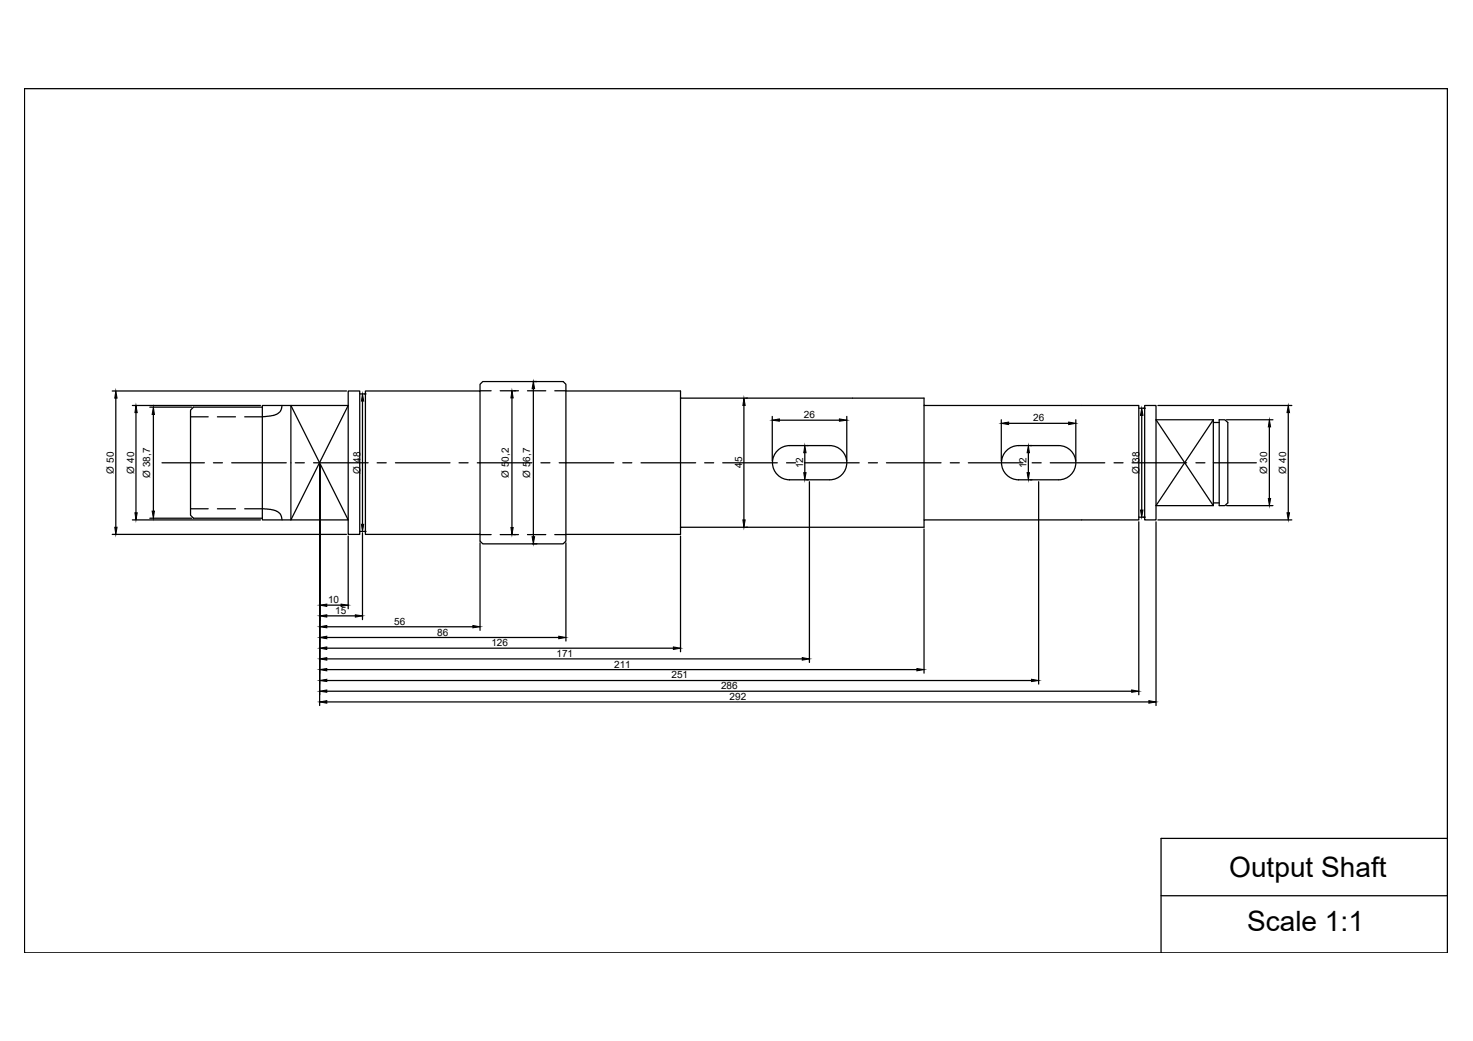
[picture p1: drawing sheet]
<svg xmlns="http://www.w3.org/2000/svg" width="297mm" height="210mm" viewBox="0 0 297 210" stroke-linecap="round" stroke-linejoin="round" font-family="sans-serif">
<!-- layer: Center Lines -->
<g fill="none" stroke="#000" stroke-width=".25">
<path d="M32.7 93.3h8.5M43 93.3h1.9M46.7 93.3h11M59.5 93.3h1.9M63.2 93.3h11M76.1 93.3h1.8M79.7 93.3h11M92.6 93.3h1.8M96.3 93.3h11M109.1 93.3h1.8M112.8 93.3h11M125.6 93.3h1.8"/>
<path d="M129.3 93.3h11M142.1 93.3h1.8M145.7 93.3h11M158.6 93.3h1.8M162.2 93.3h11.1M175.1 93.3h1.8M178.8 93.3h11M191.6 93.3h1.8M195.3 93.3h11M208.1 93.3h1.9M211.8 93.3h11M224.6 93.3h1.9"/>
<path d="M228.3 93.3h11M241.2 93.3h1.8M244.8 93.3h8.6"/>
</g>
<!-- layer: Shaft -->
<g fill="none" stroke="#000" stroke-width=".25">
<path d="M4.9 17.9h287v174.2h-287zM72.5 79.4h1.2M73.7 78.8h23.1v29h-23.1zM96.8 78.8v-1.3l.6-.6h16.2l.5 .6v31.6l-.5 .6h-16.2l-.6-.6v-1.3M114.1 78.8h23.1v1.5h49.1v1.5h43.3v23h-43.3v1.5h-49.1v1.5h-23.1M52.9 81.8h5.8l11.5 23v3h2.3v-29h-2.3v3l-11.5 23h-5.8zM52.9 82.1h-13.9l-.6 .6v21.2l.6 .6h13.9M58.7 81.8h11.5v23h-11.5zM137.2 80.3v26M167.3 89.8h-8.1a3.5 3.5 0 0 0-3.4 3.5 3.5 3.5 0 0 0 3.4 3.4h8.1M167.3 89.8a3.5 3.5 0 0 1 3.5 3.5 3.5 3.5 0 0 1-3.5 3.4M186.3 81.8v23"/>
<path d="M213.5 89.8h-8.1a3.5 3.5 0 0 0-3.4 3.5 3.5 3.5 0 0 0 3.4 3.4h8.1M213.5 89.8a3.5 3.5 0 0 1 3.4 3.5 3.5 3.5 0 0 1-3.4 3.4M229.6 82.3h1.2M230.8 81.8h2.3v23h-2.3zM244.7 84.6v17.4h-11.6zM244.7 84.6h-11.6l11.6 17.4M244.7 85.2h1.2M245.9 84.6h1.1l.6 .6v16.2l-.6 .6h-1.1zM72.5 107.2h1.2M229.6 104.3h1.2M244.7 101.4h1.2M291.9 169.1h-57.8v23"/>
<path d="M234.1 180.6h57.8"/>
</g>
<!-- layer: Hidden -->
<g fill="none" stroke="#000" stroke-width=".25">
<path d="M96.8 78.8h2.2M100.9 78.8h3.6M106.4 78.8h3.7M111.9 78.8h2.2M38.4 84h3.6M43.8 84h3.7M56.9 81.8l-.4 1.2-.6 .5-.7 .2-2.3 .3h-3.6M38.4 102.6h3.6M43.8 102.6h3.7M49.3 102.6h4l1.9 .2 .7 .3 .6 .5 .4 1.2M96.8 107.8h2.2M100.9 107.8h3.6"/>
<path d="M106.4 107.8h3.7M111.9 107.8h2.2"/>
</g>
<!-- layer: Dimensions -->
<g fill="none" stroke="#000" stroke-width=".25">
<path d="M22.6 78.8h47.3M73.5 79.4h.3M103.6 78.8h.4M107.3 76.9h1M107.6 78.4v29.8M23.4 80.3v26M26.7 81.8h25.8M27.4 83.2v20.2M30.2 82.1h8.5M30.9 83.6v19.5M64.5 93.7v48.6M73.1 80.9v24.8"/>
<path d="M103.2 80.2v26.2M150 81.8v23M150.4 80.3h.3M155.7 84v8.9M157.2 84.7h12.1M162.3 91.3v4M162.7 89.8h.3M162.7 96.7h.3M163.2 97.1v36.5M170.8 84v8.9M201.9 84.6v8.3M203.4 85.4h12.1"/>
<path d="M207.4 91.3v4M207.7 89.8h.4M207.7 96.7h.4M209.5 97.1v40.8M216.9 84.6v8.3M230.2 83.7v19.1M230.6 82.3h.4M233.5 81.8h27M247.3 84.6h9.4M256 86.1v14.4M259.8 83.2v20.2M22.6 107.8h47.3"/>
<path d="M26.7 104.8h25.8M30.2 104.5h8.5M70.2 108.1v14.6M73.1 107.5v17.4M73.5 107.2h.3M96.8 109.4v17.7M103.6 107.8h.4M107.3 109.7h1M114.1 109.4v19.9M137.2 108.1v23.3M150.4 106.3h.3M186.3 106.7v29"/>
<path d="M229.6 105.2v34.9M230.6 104.3h.4M233.1 105.2v37.1M233.5 104.8h27M247.3 102h9.4M65.9 122h2.9M65.9 124.2h5.8M65.9 126.4h29.5M65.9 128.5h46.8M65.9 130.7h69.9M65.9 132.9h95.9M65.9 135h119"/>
<path d="M65.9 137.2h142.1M65.9 139.4h162.3M65.9 141.5h165.8"/>
</g>
<g fill="#000" stroke="#000" stroke-width=".2">
<path d="M107.6 76.9l.2 1.5h-.5zM23.4 78.8l.2 1.5h-.5zM27.4 81.8l.3 1.4h-.5zM30.9 82.1l.2 1.5h-.4zM73.1 79.4l.2 1.5h-.4zM103.2 78.8l.3 1.4h-.5zM150 80.3l.3 1.5h-.5zM155.7 84.7l1.5-.2v.4zM162.3 89.8l.2 1.5h-.4zM162.1 95.3h.4l-.2 1.4zM169.3 84.5l1.5 .2-1.5 .2zM201.9 85.4l1.5-.3v.5z"/>
<path d="M207.4 89.8l.2 1.5h-.5zM207.1 95.3h.5l-.2 1.4zM215.5 85.1l1.4 .3-1.4 .2zM230.2 82.3l.3 1.4h-.5zM256 84.6l.2 1.5h-.4zM259.8 81.8l.2 1.4h-.5zM23.1 106.3h.5l-.2 1.5zM27.2 103.4h.5l-.3 1.4zM30.7 103.1h.4l-.2 1.4zM72.9 105.7h.4l-.2 1.5zM103 106.4h.5l-.3 1.4zM107.3 108.2h.5l-.2 1.5z"/>
<path d="M149.8 104.8h.5l-.3 1.5zM230 102.8h.5l-.3 1.5zM255.8 100.5h.4l-.2 1.5zM259.5 103.4h.5l-.2 1.4zM64.5 122l1.4-.2v.5zM64.5 124.2l1.4-.2v.4zM64.5 126.4l1.4-.3v.5zM64.5 128.5l1.4-.2v.5zM64.5 130.7l1.4-.3v.6zM64.5 132.9l1.4-.3v.5zM64.5 135l1.4-.2v.5zM64.5 137.2l1.4-.2v.4z"/>
<path d="M64.5 139.4l1.4-.3v.5zM68.8 121.8l1.4 .2-1.4 .3zM71.7 124l1.4 .2-1.4 .2zM95.4 126.1l1.4 .3-1.4 .2zM112.7 128.3l1.4 .2-1.4 .3zM135.8 130.4l1.4 .3-1.4 .3zM161.8 132.6l1.4 .3-1.4 .2zM184.9 134.8l1.4 .2-1.4 .3zM208 137l1.5 .2-1.5 .2zM228.2 139.1l1.4 .3-1.4 .2zM64.5 141.5l1.4-.2v.5zM231.7 141.3l1.4 .2-1.4 .3z"/>
</g>
<g font-size="5.6">
<text x="247.9" y="176.8">Output Shaft</text>
<text x="251.5" y="187.7">Scale 1:1</text>
</g>
<g font-size="2">
<text x="162.1" y="84.3">26</text>
<text x="208.4" y="85">26</text>
<text x="23" y="95.5" transform="rotate(-90 23 95.5)">Ø 50</text>
<text x="27" y="95.5" transform="rotate(-90 27 95.5)">Ø 40</text>
<text x="72.7" y="95.5" transform="rotate(-90 72.7 95.5)">Ø 48</text>
<text x="149.6" y="94.4" transform="rotate(-90 149.6 94.4)">45</text>
<text x="162" y="94.5" transform="rotate(-90 162 94.5)">12</text>
<text x="207" y="94.5" transform="rotate(-90 207 94.5)">12</text>
<text x="229.8" y="95.5" transform="rotate(-90 229.8 95.5)">Ø 38</text>
<text x="255.6" y="95.5" transform="rotate(-90 255.6 95.5)">Ø 30</text>
<text x="259.4" y="95.5" transform="rotate(-90 259.4 95.5)">Ø 40</text>
<text x="30.3" y="96.3" transform="rotate(-90 30.3 96.3)">Ø 38,7</text>
<text x="102.6" y="96.3" transform="rotate(-90 102.6 96.3)">Ø 50,2</text>
<text x="106.9" y="96.3" transform="rotate(-90 106.9 96.3)">Ø 56,7</text>
<text x="66.2" y="121.6">10</text>
<text x="67.6" y="123.8">15</text>
<text x="79.5" y="126">56</text>
<text x="88.2" y="128.2">86</text>
<text x="99.1" y="130.3">126</text>
<text x="112.2" y="132.5">171</text>
<text x="123.9" y="134.7">211</text>
<text x="135.4" y="136.8">251</text>
<text x="145.4" y="139">286</text>
<text x="147.1" y="141.2">292</text>
</g>
</svg>
